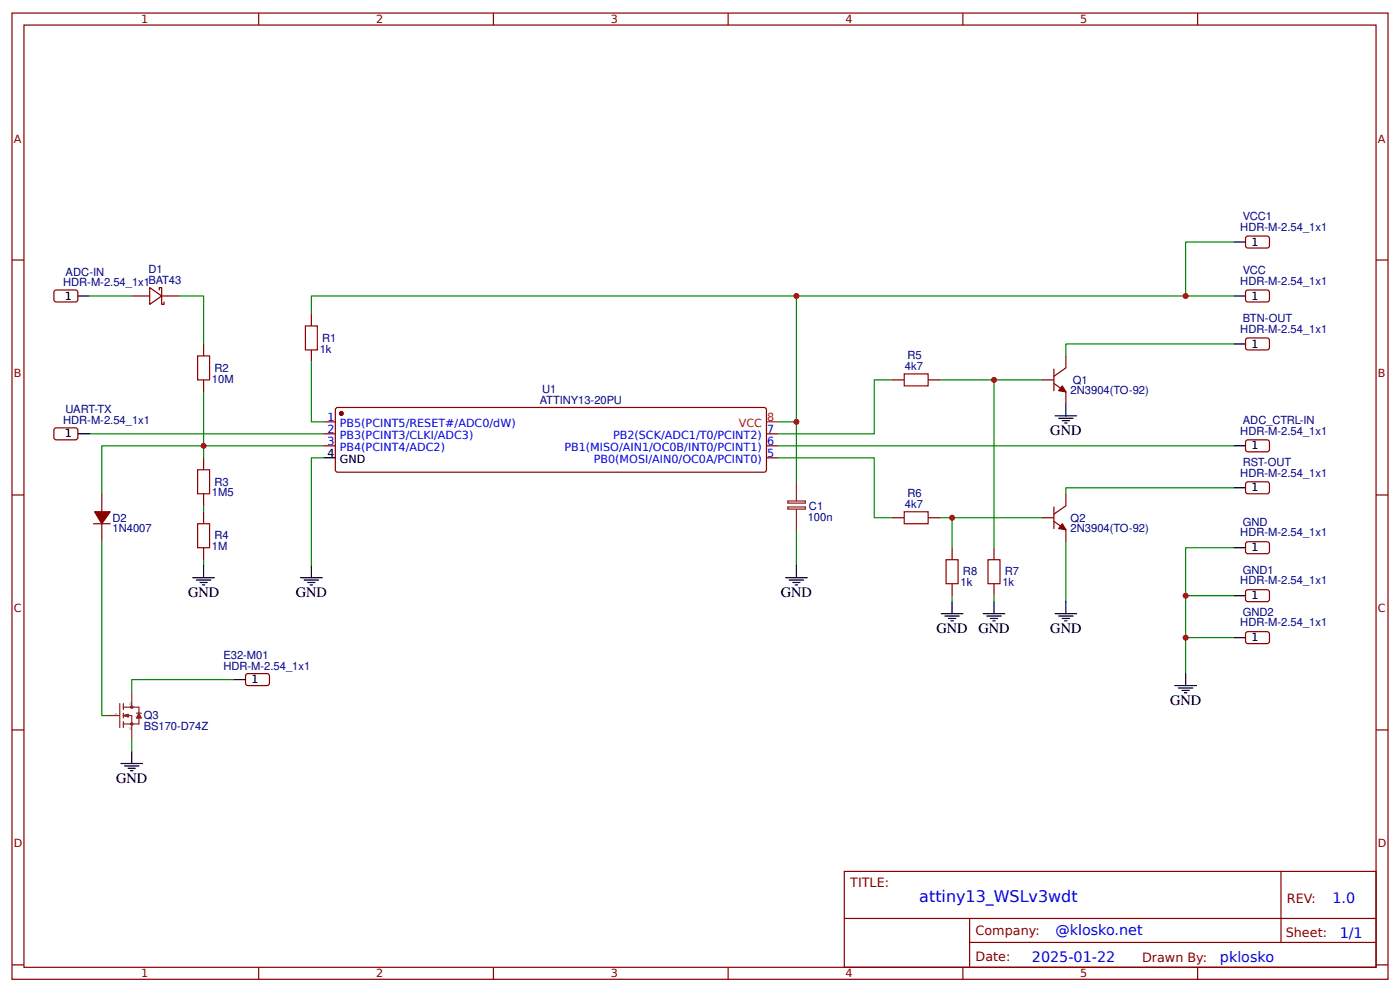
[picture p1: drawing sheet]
<svg xmlns="http://www.w3.org/2000/svg" width="309mm" height="219mm" viewBox="0 0 309 219" stroke-linecap="round" stroke-linejoin="round" font-family="sans-serif">
<g fill="none" stroke="#800" stroke-width=".26">
<path d="M2.6 2.9h304.1v213.2h-304.1zM5.3 5.5h298.7v208h-298.7zM57.1 2.9v2.6M109 2.9v2.6M160.9 2.9v2.6M212.7 2.9v2.6M264.6 2.9v2.6M2.6 57.4h2.7M275.2 52.4l.5-.3 4.5 .1 .3 .4-.1 1.9-.5 .2h-4.5l-.2-.5zM304 57.4h2.7M12 64.3l.4-.3 4.5 .1 .3 .4-.1 1.9-.4 .2h-4.5l-.3-.5zM29.1 65.3h4"/>
<path d="M33.1 63.5l2.6 1.8-2.6 1.9zM35.2 64v-.5h.5v3.7h.5v-.6M35.7 65.3h4M45 75.9v2.7M68.8 69.3v2.6M68.8 77.2v2.7M235.5 78.6v2.6l-2.7 1.9M275.2 74.8l.5-.2 4.5 .1 .3 .4-.1 1.9-.5 .2h-4.5l-.2-.5zM275.2 64.3l.5-.3 4.5 .1 .3 .4-.1 1.9-.5 .2h-4.5l-.2-.5zM12.2 94.5h4.7l.3 .5-.1 1.8-.4 .3-4.5-.1-.3-.5v-1.5zM45 83.8v2.7M71.4 93.1h2.7"/>
<path d="M71.4 95.8h2.7M71.4 98.4h2.7M74.3 90l94.5-.1 .5 .3v.3v13.2v.3l-.5 .2h-94.2l-.3-.1-.2-.4v-13.2zM169.3 95.8h2.7M169.3 98.4h2.7M197.1 83.8h2.7M205.1 83.8h2.6M230.2 83.8h2.6M232.8 84.6l2.7 1.9v2.6M232.8 81.5v4.7M275.2 97.3l.5-.2h4.5l.3 .5-.1 1.9-.5 .2-4.5-.1-.2-.4zM2.6 109.2h2.7"/>
<path d="M20.6 115.6h3.7M22.5 109v4M22.5 115.6v4M45 101v2.7M45 109v2.6M45 113v2.6M169.3 101h2.7M197.1 114.3h2.7M205.1 114.3h2.6M230.2 114.3h2.6M232.8 115.1l2.7 1.8v2.7M232.8 111.9v4.8"/>
<path d="M235.5 109v2.6l-2.7 1.9M275.2 106.6l.5-.3 4.5 .1 .3 .5-.1 1.8-.5 .3-4.5-.1-.2-.4zM275.2 119.8l.5-.2h4.5l.3 .5-.1 1.8-.5 .3-4.5-.1-.2-.4zM304 109.2h2.7M45 120.9v2.6M210.3 120.9v2.6M210.3 128.8v2.7M219.6 120.9v2.6M219.6 128.8v2.7M275.2 130.4l.5-.3 4.5 .1 .3 .5-.1 1.8-.5 .3-4.5-.1-.2-.4zM275.2 139.7l.5-.3 4.5 .1 .3 .4-.1 1.9-.5 .3-4.5-.1-.2-.5zM54.5 148.7h4.8l.2 .5v1.9l-.5 .2-4.5-.1-.3-.4v-1.6z"/>
<path d="M2.6 161.1h2.7M304 161.1h2.7M186.5 192.3h117.5v21.2h-117.5zM283 192.3v15.7M2.6 213h2.7M57.1 213.5v2.6M109 213.5v2.6M160.9 213.5v2.6M186.6 202.7h117.3M212.7 213.5v2.6M214.2 208h89.7M214.2 202.7v10.6"/>
<path d="M264.6 213.5v2.6M304 213h2.7"/>
</g>
<g fill="none" stroke="#080" stroke-width=".26">
<path d="M272.5 53.4h-10.6v11.9M19.8 65.3h9.3M39.7 65.3h5.3v10.6M68.8 79.9v13.2h2.6M175.9 65.3v27.8M272.5 75.9h-37v2.7M272.5 65.3h-203.7v4M19.8 95.8h51.6M45 86.5v14.5M71.4 98.4h-48.9v10.6M172 93.1h3.9v13.2M172 98.4h100.5"/>
<path d="M197.1 83.8h-4v12h-21.1M207.7 83.8h22.5M219.6 83.8v37.1M22.5 119.6v38.3h1.3M45 111.6v1.4M71.4 101h-2.6v23.9M172 101h21.1v13.3h4M175.9 116.9v8M207.7 114.3h2.6v6.6M210.3 114.3h19.9M235.5 119.6v13.2M272.5 107.7h-37v1.3"/>
<path d="M45 123.5v1.4M210.3 131.5v1.3M219.6 131.5v1.3M261.9 131.5h10.6M272.5 120.9h-10.6v27.8M51.6 150h-22.5v2.6M261.9 140.7h10.6M29.1 163.2v2.7"/>
</g>
<g fill="none" stroke="#000" stroke-width=".26">
<path d="M272.5 53.4h2.7M17.2 65.3h2.6M272.5 65.3h2.7M272.5 75.9h2.7M17.2 95.8h2.6M233.1 91.8h4.8M233.9 92.3h3.2M234.7 92.8h1.6M235.2 93.4h.5M235.5 89.1v2.7M272.5 98.4h2.7M71.4 101h2.7"/>
<path d="M272.5 107.7h2.7M42.6 127.5h4.8M43.4 128h3.2M44.2 128.6h1.6M44.7 129.1h.5M45 124.9v2.6M66.4 127.5h4.8M67.2 128h3.2M68 128.6h1.6M68.5 129.1h.6M68.8 124.9v2.6M173.6 127.5h4.7"/>
<path d="M174.4 128h3.1M175.2 128.6h1.5M175.7 129.1h.5M175.9 124.9v2.6M208 135.4h4.7M208.8 136h3.1M209.5 136.5h1.6M210.1 137h.5M210.3 132.8v2.6M217.2 135.4h4.8M218 136h3.2M218.8 136.5h1.6"/>
<path d="M219.3 137h.6M219.6 132.8v2.6M233.1 135.4h4.8M233.9 136h3.2M234.7 136.5h1.6M235.2 137h.5M235.5 132.8v2.6M272.5 120.9h2.7M272.5 131.5h2.7M51.6 150h2.6M259.6 151.3h4.7M260.3 151.8h3.2"/>
<path d="M261.1 152.4h1.6M261.7 152.9h.5M261.9 148.7v2.6M272.5 140.7h2.7M26.7 168.5h4.8M27.5 169h3.2M28.3 169.6h1.6M28.8 170.1h.6M29.1 165.9v2.6"/>
</g>
<g fill="#800" stroke="#800" stroke-width=".26">
<path d="M234.7 85.2l.8 1.3-1.6-.3z"/>
<path d="M234.7 115.6l.8 1.3-1.6-.2z"/>
<path d="M20.9 113h3.4l-1.8 2.6z"/>
<circle cx="75.4" cy="91.3" r=".4"/>
</g>
<path d="M169.3 93.1h2.7" fill="none" stroke="#f00" stroke-width=".26"/>
<path d="M43.7 78.6h2.6v5.2h-2.6zM67.5 71.9h2.6v5.3h-2.6zM199.8 82.5h5.3v2.7h-5.3zM43.7 103.7h2.6v5.3h-2.6zM43.7 115.6h2.6v5.3h-2.6zM199.8 113h5.3v2.6h-5.3zM209 123.5h2.7v5.3h-2.7zM218.3 123.5h2.6v5.3h-2.6z" fill="none" stroke="#a00000" stroke-width=".26"/>
<g fill="none" stroke="#8d2323" stroke-width=".26">
<path d="M174 111.9h3.9v.5h-3.9zM174 110.6h3.9v.4h-3.9zM175.9 106.3v4.3M175.9 112.4v4.5M23.8 157.9h2.7M26.5 155.3v5.3M27.3 157.9h1.8v5.3M27.3 156.1h3.4v1.8M27.3 157.9l1 .3M27.3 155.3v1.3M27.3 157.4v1.1M27.3 159.3v1.3"/>
<path d="M27.8 157.9l.5 .3M28.3 157.7l-.8 .2 .8 .3M28.3 157.7v.5M28.3 157.7l-1 .2M29.1 152.6v3.5M30.2 157.4h1M30.7 157.4l.5 1.1h-1zM30.7 157.9l-.3 .3M30.7 157.9l.3 .3M30.7 157.9l-.3 .6M30.7 157.9l.3 .6M30.7 158.2v1.6h-3.4"/>
<circle cx="29.1" cy="159.8" r=".26"/>
<circle cx="29.1" cy="156.1" r=".26"/>
</g>
<g fill="#c00">
<circle cx="210.3" cy="114.3" r=".66"/>
<circle cx="219.6" cy="83.8" r=".66"/>
<circle cx="45" cy="98.4" r=".66"/>
<circle cx="175.9" cy="65.3" r=".66"/>
<circle cx="175.9" cy="93.1" r=".66"/>
<circle cx="261.9" cy="131.5" r=".66"/>
<circle cx="261.9" cy="140.7" r=".66"/>
<circle cx="261.9" cy="65.3" r=".66"/>
</g>
<text font-size="3.5" fill="#00f" x="203.1" y="199.1">attiny13_WSLv3wdt</text>
<g font-size="3.2">
<text x="232" y="96">GND</text>
<text x="41.5" y="131.7">GND</text>
<text x="65.4" y="131.7">GND</text>
<text x="172.5" y="131.7">GND</text>
<text x="206.9" y="139.7">GND</text>
<text x="216.2" y="139.7">GND</text>
<text x="232" y="139.7">GND</text>
<text x="258.5" y="155.5">GND</text>
<text x="25.7" y="172.7">GND</text>
</g>
<g font-size="3.2" fill="#00f">
<text x="294.4" y="199.3">1.0</text>
<text x="233.2" y="206.4">@klosko.net</text>
<text x="296" y="207">1/1</text>
<text x="228" y="212.3">2025-01-22</text>
<text x="269.5" y="212.2">pklosko</text>
</g>
<g font-size="2.8" fill="#800">
<text x="187.9" y="195.8">TITLE:</text>
<text x="284.3" y="199.3">REV:</text>
<text x="215.5" y="206.4">Company:</text>
<text x="284.1" y="206.9">Sheet:</text>
<text x="215.5" y="212.2">Date:</text>
<text x="252.3" y="212.2">Drawn By:</text>
</g>
<g font-size="2.5" fill="#800">
<text x="31.2" y="5.1">1</text>
<text x="83.1" y="5.1">2</text>
<text x="134.9" y="5.1">3</text>
<text x="186.8" y="5.1">4</text>
<text x="238.7" y="5.1">5</text>
<text x="3" y="31.5">A</text>
<text x="304.4" y="31.5">A</text>
<text x="3" y="83.3">B</text>
<text x="304.4" y="83.3">B</text>
<text x="3" y="135.2">C</text>
<text x="304.4" y="135.2">C</text>
<text x="3" y="187">D</text>
<text x="304.4" y="187">D</text>
<text x="31.2" y="215.7">1</text>
<text x="83.1" y="215.7">2</text>
<text x="134.9" y="215.7">3</text>
<text x="186.8" y="215.7">4</text>
<text x="238.7" y="215.7">5</text>
</g>
<g font-size="2.5" fill="#000080">
<text x="274" y="50.9">HDR-M-2.54_1x1</text>
<text x="274.6" y="48.5">VCC1</text>
<text x="13.9" y="63.2">HDR-M-2.54_1x1BAT43</text>
<text x="14.5" y="60.8">ADC-IN</text>
<text x="32.8" y="60.3">D1</text>
<text x="274" y="62.8">HDR-M-2.54_1x1</text>
<text x="274.6" y="60.4">VCC</text>
<text x="274.6" y="71">BTN-OUT</text>
<text x="70.6" y="77.8">1k</text>
<text x="71.2" y="75.4">R1</text>
<text x="274" y="73.4">HDR-M-2.54_1x1</text>
<text x="47.4" y="82">R2</text>
<text x="199.9" y="81.7">4k7</text>
<text x="200.5" y="79.3">R5</text>
<text x="46.8" y="84.4">10M</text>
<text x="119.2" y="89.1">ATTINY13-20PU</text>
<text x="119.8" y="86.7">U1</text>
<text x="236.5" y="87.1">2N3904(TO-92)</text>
<text x="237" y="84.7">Q1</text>
<text x="13.9" y="93.6">HDR-M-2.54_1x1</text>
<text x="14.5" y="91.2">UART-TX</text>
<text x="274" y="95.9">HDR-M-2.54_1x1</text>
<text x="274.6" y="93.5">ADC_CTRL-IN</text>
<text x="47.4" y="107.2">R3</text>
<text x="274" y="105.2">HDR-M-2.54_1x1</text>
<text x="274.6" y="102.8">RST-OUT</text>
<text x="46.8" y="109.6">1M5</text>
<text x="178.7" y="112.6">C1</text>
<text x="199.9" y="112.2">4k7</text>
<text x="200.5" y="109.8">R6</text>
<text x="24.9" y="117.5">1N4007</text>
<text x="24.9" y="115.1">D2</text>
<text x="47.4" y="119.1">R4</text>
<text x="178.5" y="114.9">100n</text>
<text x="236.5" y="117.5">2N3904(TO-92)</text>
<text x="236.5" y="115.2">Q2</text>
<text x="274" y="118.4">HDR-M-2.54_1x1</text>
<text x="274.6" y="116">GND</text>
<text x="46.8" y="121.5">1M</text>
<text x="212.2" y="129.4">1k</text>
<text x="212.7" y="127">R8</text>
<text x="221.5" y="129.4">1k</text>
<text x="222" y="127">R7</text>
<text x="274" y="129">HDR-M-2.54_1x1</text>
<text x="274.6" y="126.6">GND1</text>
<text x="274.6" y="135.8">GND2</text>
<text x="274" y="138.3">HDR-M-2.54_1x1</text>
<text x="49.3" y="147.9">HDR-M-2.54_1x1</text>
<text x="49.3" y="145.5">E32-M01</text>
<text x="31.7" y="161.2">BS170-D74Z</text>
<text x="31.7" y="158.8">Q3</text>
</g>
<g font-size="2.5">
<text x="276.5" y="54.2">1</text>
<text x="14.3" y="66.1">1</text>
<text x="276.5" y="66.1">1</text>
<text x="276.5" y="76.7">1</text>
<text x="14.3" y="96.5">1</text>
<text x="72.4" y="100.8">4</text>
<text x="276.5" y="99.2">1</text>
<text x="75.1" y="102.1">GND</text>
<text x="276.5" y="108.5">1</text>
<text x="276.5" y="121.7">1</text>
<text x="276.5" y="132.3">1</text>
<text x="276.5" y="141.5">1</text>
<text x="55.6" y="150.8">1</text>
</g>
<g font-size="2.5" fill="#00f">
<text x="72.4" y="92.8">1</text>
<text x="72.4" y="95.5">2</text>
<text x="75.1" y="94.2">PB5(PCINT5/RESET#/ADC0/dW)</text>
<text x="169.5" y="95.5">7</text>
<text x="72.4" y="98.1">3</text>
<text x="75.1" y="96.8">PB3(PCINT3/CLKI/ADC3)</text>
<text x="75.1" y="99.5">PB4(PCINT4/ADC2)</text>
<text x="124.7" y="99.5">PB1(MISO/AIN1/OC0B/INT0/PCINT1)</text>
<text x="135.4" y="96.8">PB2(SCK/ADC1/T0/PCINT2)</text>
<text x="169.5" y="100.8">5</text>
<text x="169.5" y="98.1">6</text>
<text x="131.2" y="102.1">PB0(MOSI/AIN0/OC0A/PCINT0)</text>
</g>
<g font-size="2.5" fill="#f00">
<text x="163.2" y="94.2">VCC</text>
<text x="169.5" y="92.8">8</text>
</g>
<g font-size=".8" fill="#238d23">
<text x="28.6" y="155.5">D</text>
<text x="25.4" y="157.9">G</text>
<text x="28.6" y="161.1">S</text>
</g>
</svg>
